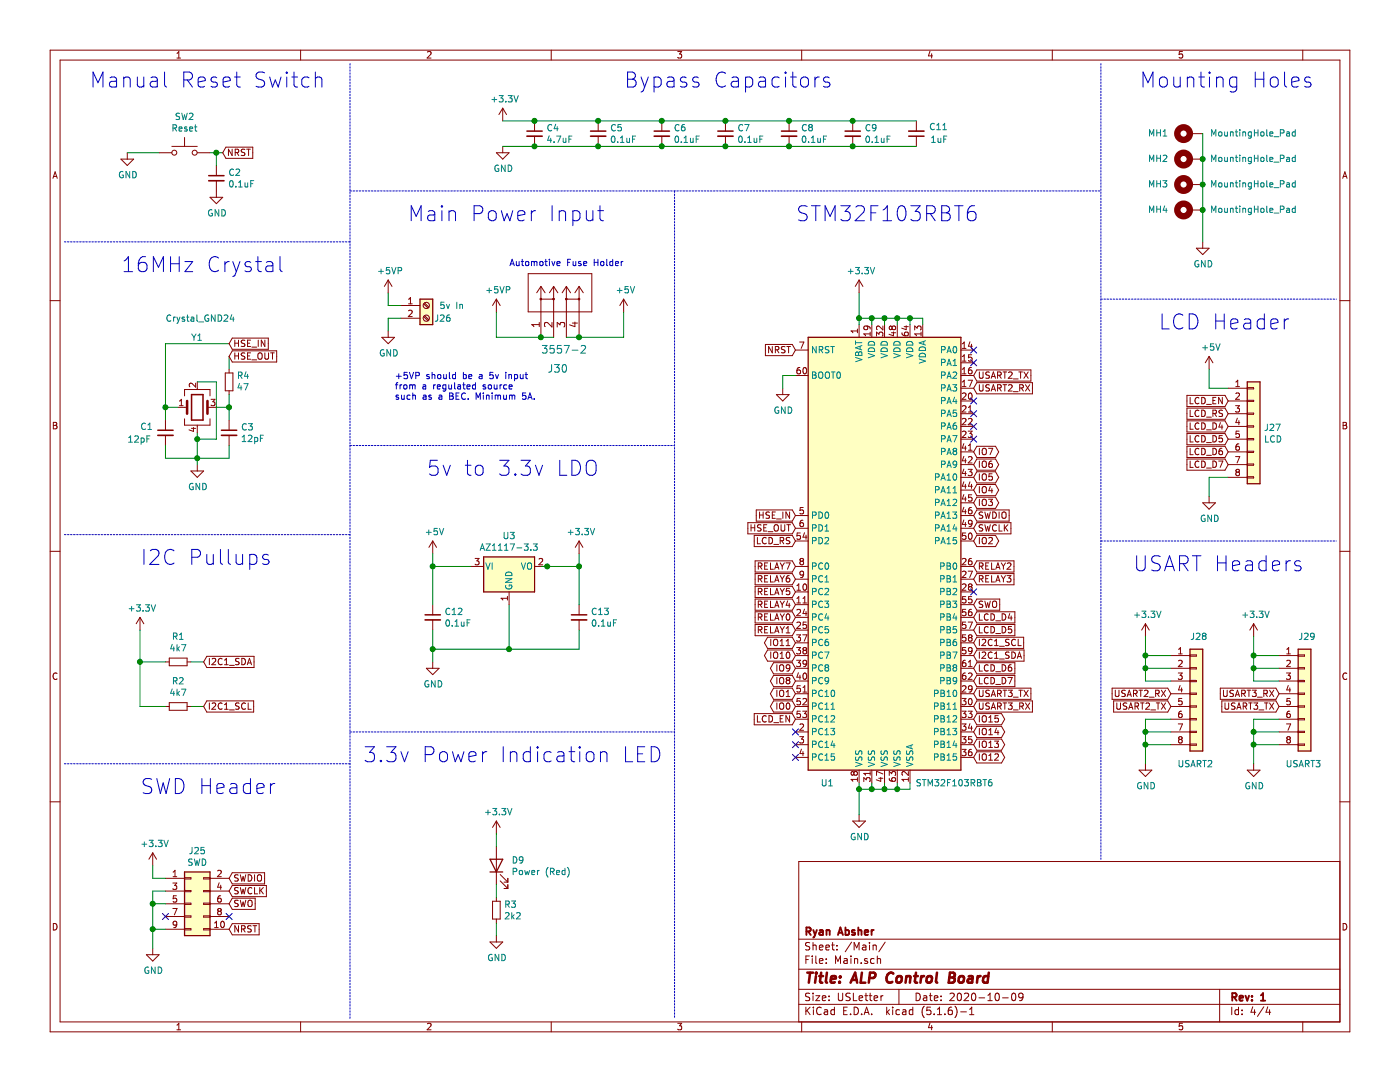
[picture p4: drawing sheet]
EESchema Schematic File Version 4
EELAYER 30 0
EELAYER END
$Descr USLetter 11000 8500
encoding utf-8
Sheet 4 4
Title "ALP Control Board"
Date "2020-10-09"
Rev "1"
Comp "Ryan Absher"
Comment1 ""
Comment2 ""
Comment3 ""
Comment4 ""
$EndDescr
$Comp
L power:GND #PWR0102
U 1 1
P 6750 6400
F 0 "#PWR0102" H 6750 6150 50  0001 C CNN
F 1 "GND" H 6755 6227 50  0000 C CNN
F 2 "" H 6750 6400 50  0001 C CNN
F 3 "" H 6750 6400 50  0001 C CNN
	1    6750 6400
	1    0    0    -1  
$EndComp
Wire Wire Line
	6750 6400 6750 6200
Wire Wire Line
	6750 6200 6850 6200
Wire Wire Line
	6950 6200 6950 6150
Connection ~ 6750 6200
Wire Wire Line
	6750 6200 6750 6150
Wire Wire Line
	6850 6150 6850 6200
Connection ~ 6850 6200
Wire Wire Line
	6850 6200 6950 6200
$Comp
L Switch:SW_Push SW2
U 1 1
P 1450 1200
F 0 "SW2" H 1450 1485 50  0000 C CNN
F 1 "Reset" H 1450 1394 50  0000 C CNN
F 2 "Button_Switch_SMD:SW_SPST_PTS645" H 1450 1400 50  0001 C CNN
F 3 "" H 1450 1400 50  0001 C CNN
	1    1450 1200
	1    0    0    -1  
$EndComp
Text GLabel 6250 2750 0    50   Input ~ 0
NRST
Text GLabel 1750 1200 2    50   Input ~ 0
NRST
Wire Wire Line
	1750 1200 1700 1200
$Comp
L power:GND #PWR0105
U 1 1
P 1000 1200
F 0 "#PWR0105" H 1000 950 50  0001 C CNN
F 1 "GND" H 1005 1027 50  0000 C CNN
F 2 "" H 1000 1200 50  0001 C CNN
F 3 "" H 1000 1200 50  0001 C CNN
	1    1000 1200
	1    0    0    -1  
$EndComp
Wire Wire Line
	1000 1200 1250 1200
$Comp
L Device:C_Small C4
U 1 1
P 4200 1050
F 0 "C4" H 4292 1096 50  0000 L CNN
F 1 "4.7uF" H 4292 1005 50  0000 L CNN
F 2 "Capacitor_SMD:C_0402_1005Metric" H 4200 1050 50  0001 C CNN
F 3 "~" H 4200 1050 50  0001 C CNN
F 4 "C23733" H 4200 1050 50  0001 C CNN "LCSC Part #"
	1    4200 1050
	1    0    0    -1  
$EndComp
$Comp
L Device:C_Small C5
U 1 1
P 4700 1050
F 0 "C5" H 4792 1096 50  0000 L CNN
F 1 "0.1uF" H 4792 1005 50  0000 L CNN
F 2 "Capacitor_SMD:C_0402_1005Metric" H 4700 1050 50  0001 C CNN
F 3 "~" H 4700 1050 50  0001 C CNN
F 4 "C1525" H 4700 1050 50  0001 C CNN "LCSC Part #"
	1    4700 1050
	1    0    0    -1  
$EndComp
$Comp
L Device:C_Small C6
U 1 1
P 5200 1050
F 0 "C6" H 5292 1096 50  0000 L CNN
F 1 "0.1uF" H 5292 1005 50  0000 L CNN
F 2 "Capacitor_SMD:C_0402_1005Metric" H 5200 1050 50  0001 C CNN
F 3 "~" H 5200 1050 50  0001 C CNN
F 4 "C1525" H 5200 1050 50  0001 C CNN "LCSC Part #"
	1    5200 1050
	1    0    0    -1  
$EndComp
$Comp
L Device:C_Small C7
U 1 1
P 5700 1050
F 0 "C7" H 5792 1096 50  0000 L CNN
F 1 "0.1uF" H 5792 1005 50  0000 L CNN
F 2 "Capacitor_SMD:C_0402_1005Metric" H 5700 1050 50  0001 C CNN
F 3 "~" H 5700 1050 50  0001 C CNN
F 4 "C1525" H 5700 1050 50  0001 C CNN "LCSC Part #"
	1    5700 1050
	1    0    0    -1  
$EndComp
$Comp
L Device:C_Small C8
U 1 1
P 6200 1050
F 0 "C8" H 6292 1096 50  0000 L CNN
F 1 "0.1uF" H 6292 1005 50  0000 L CNN
F 2 "Capacitor_SMD:C_0402_1005Metric" H 6200 1050 50  0001 C CNN
F 3 "~" H 6200 1050 50  0001 C CNN
F 4 "C1525" H 6200 1050 50  0001 C CNN "LCSC Part #"
	1    6200 1050
	1    0    0    -1  
$EndComp
$Comp
L power:+3.3V #PWR0107
U 1 1
P 3950 950
F 0 "#PWR0107" H 3950 800 50  0001 C CNN
F 1 "+3.3V" H 3965 1123 50  0000 C CNN
F 2 "" H 3950 950 50  0001 C CNN
F 3 "" H 3950 950 50  0001 C CNN
	1    3950 950 
	1    0    0    -1  
$EndComp
$Comp
L power:GND #PWR0108
U 1 1
P 3950 1150
F 0 "#PWR0108" H 3950 900 50  0001 C CNN
F 1 "GND" H 3955 977 50  0000 C CNN
F 2 "" H 3950 1150 50  0001 C CNN
F 3 "" H 3950 1150 50  0001 C CNN
	1    3950 1150
	1    0    0    -1  
$EndComp
Wire Wire Line
	3950 950  4200 950 
Connection ~ 4200 950 
Wire Wire Line
	4200 950  4700 950 
Connection ~ 4700 950 
Wire Wire Line
	4700 950  5200 950 
Connection ~ 5200 950 
Wire Wire Line
	5200 950  5700 950 
Connection ~ 5700 950 
Wire Wire Line
	5700 950  6200 950 
Wire Wire Line
	3950 1150 4200 1150
Connection ~ 4200 1150
Wire Wire Line
	4200 1150 4700 1150
Connection ~ 4700 1150
Wire Wire Line
	4700 1150 5200 1150
Connection ~ 5200 1150
Wire Wire Line
	5200 1150 5700 1150
Connection ~ 5700 1150
Wire Wire Line
	5700 1150 6200 1150
$Comp
L Device:C_Small C3
U 1 1
P 1800 3400
F 0 "C3" H 1892 3446 50  0000 L CNN
F 1 "12pF" H 1892 3355 50  0000 L CNN
F 2 "Capacitor_SMD:C_0402_1005Metric" H 1800 3400 50  0001 C CNN
F 3 "~" H 1800 3400 50  0001 C CNN
F 4 "C1547" H 1800 3400 50  0001 C CNN "LCSC Part #"
	1    1800 3400
	1    0    0    -1  
$EndComp
$Comp
L Device:R_Small R4
U 1 1
P 1800 3000
F 0 "R4" H 1741 2954 50  0000 R CNN
F 1 "47" H 1741 3045 50  0000 R CNN
F 2 "Resistor_SMD:R_0402_1005Metric" H 1800 3000 50  0001 C CNN
F 3 "~" H 1800 3000 50  0001 C CNN
F 4 "C25118" H 1800 3000 50  0001 C CNN "LCSC Part #"
	1    1800 3000
	-1   0    0    1   
$EndComp
Text GLabel 6250 4050 0    50   Input ~ 0
HSE_IN
$Comp
L Mechanical:MountingHole_Pad MH1
U 1 1
P 9350 1050
F 0 "MH1" V 9350 1300 50  0000 C CNN
F 1 "MountingHole_Pad" V 9350 550 50  0000 C CNN
F 2 "MountingHole:MountingHole_3mm_Pad_Via" H 9350 1050 50  0001 C CNN
F 3 "~" H 9350 1050 50  0001 C CNN
	1    9350 1050
	0    -1   -1   0   
$EndComp
$Comp
L Mechanical:MountingHole_Pad MH2
U 1 1
P 9350 1250
F 0 "MH2" V 9350 1500 50  0000 C CNN
F 1 "MountingHole_Pad" V 9350 750 50  0000 C CNN
F 2 "MountingHole:MountingHole_3mm_Pad_Via" H 9350 1250 50  0001 C CNN
F 3 "~" H 9350 1250 50  0001 C CNN
	1    9350 1250
	0    -1   -1   0   
$EndComp
$Comp
L Mechanical:MountingHole_Pad MH3
U 1 1
P 9350 1450
F 0 "MH3" V 9350 1700 50  0000 C CNN
F 1 "MountingHole_Pad" V 9350 950 50  0000 C CNN
F 2 "MountingHole:MountingHole_3mm_Pad_Via" H 9350 1450 50  0001 C CNN
F 3 "~" H 9350 1450 50  0001 C CNN
	1    9350 1450
	0    -1   -1   0   
$EndComp
$Comp
L Mechanical:MountingHole_Pad MH4
U 1 1
P 9350 1650
F 0 "MH4" V 9350 1900 50  0000 C CNN
F 1 "MountingHole_Pad" V 9350 1150 50  0000 C CNN
F 2 "MountingHole:MountingHole_3mm_Pad_Via" H 9350 1650 50  0001 C CNN
F 3 "~" H 9350 1650 50  0001 C CNN
	1    9350 1650
	0    -1   -1   0   
$EndComp
Wire Wire Line
	9450 1050 9450 1250
Connection ~ 9450 1250
Wire Wire Line
	9450 1250 9450 1450
Connection ~ 9450 1450
Wire Wire Line
	9450 1450 9450 1650
$Comp
L power:GND #PWR0109
U 1 1
P 9450 1900
F 0 "#PWR0109" H 9450 1650 50  0001 C CNN
F 1 "GND" H 9455 1727 50  0000 C CNN
F 2 "" H 9450 1900 50  0001 C CNN
F 3 "" H 9450 1900 50  0001 C CNN
	1    9450 1900
	1    0    0    -1  
$EndComp
Wire Wire Line
	6950 6200 7050 6200
Wire Wire Line
	7050 6200 7050 6150
Connection ~ 6950 6200
$Comp
L Device:Crystal_GND24 Y1
U 1 1
P 1550 3200
F 0 "Y1" H 1500 3750 50  0000 L CNN
F 1 "Crystal_GND24" H 1300 3900 50  0000 L CNN
F 2 "Crystal:Crystal_SMD_3225-4Pin_3.2x2.5mm" H 1550 3200 50  0001 C CNN
F 3 "~" H 1550 3200 50  0001 C CNN
F 4 "C13738" H 1550 3200 50  0001 C CNN "LCSC Part #"
	1    1550 3200
	1    0    0    -1  
$EndComp
$Comp
L power:GND #PWR0112
U 1 1
P 1550 3650
F 0 "#PWR0112" H 1550 3400 50  0001 C CNN
F 1 "GND" H 1555 3477 50  0000 C CNN
F 2 "" H 1550 3650 50  0001 C CNN
F 3 "" H 1550 3650 50  0001 C CNN
	1    1550 3650
	1    0    0    -1  
$EndComp
$Comp
L Device:C_Small C1
U 1 1
P 1300 3400
F 0 "C1" H 1100 3450 50  0000 L CNN
F 1 "12pF" H 1000 3350 50  0000 L CNN
F 2 "Capacitor_SMD:C_0402_1005Metric" H 1300 3400 50  0001 C CNN
F 3 "~" H 1300 3400 50  0001 C CNN
F 4 "C1547" H 1300 3400 50  0001 C CNN "LCSC Part #"
	1    1300 3400
	1    0    0    -1  
$EndComp
Wire Wire Line
	1400 3200 1300 3200
Wire Wire Line
	1300 3200 1300 3300
Wire Wire Line
	1700 3200 1800 3200
Wire Wire Line
	1800 3200 1800 3300
Wire Wire Line
	1300 3500 1300 3600
Wire Wire Line
	1300 3600 1550 3600
Wire Wire Line
	1800 3600 1800 3500
Wire Wire Line
	1550 3400 1550 3450
Connection ~ 1550 3600
Wire Wire Line
	1550 3600 1800 3600
Wire Wire Line
	1550 3600 1550 3650
Text GLabel 1800 2700 2    50   Input ~ 0
HSE_IN
Text GLabel 1800 2800 2    50   Input ~ 0
HSE_OUT
Wire Wire Line
	1800 2800 1800 2900
Wire Wire Line
	1800 3100 1800 3200
Connection ~ 1800 3200
Wire Wire Line
	1300 3200 1300 2700
Wire Wire Line
	1300 2700 1800 2700
Connection ~ 1300 3200
Wire Wire Line
	1550 3000 1700 3000
Wire Wire Line
	1700 3450 1550 3450
Connection ~ 1550 3450
Wire Wire Line
	1550 3450 1550 3600
$Comp
L Device:C_Small C2
U 1 1
P 1700 1400
F 0 "C2" H 1792 1446 50  0000 L CNN
F 1 "0.1uF" H 1792 1355 50  0000 L CNN
F 2 "Capacitor_SMD:C_0402_1005Metric" H 1700 1400 50  0001 C CNN
F 3 "~" H 1700 1400 50  0001 C CNN
F 4 "C1525" H 1700 1400 50  0001 C CNN "LCSC Part #"
	1    1700 1400
	1    0    0    -1  
$EndComp
Wire Wire Line
	1700 1200 1700 1300
Connection ~ 1700 1200
Wire Wire Line
	1700 1200 1650 1200
$Comp
L power:GND #PWR0113
U 1 1
P 1700 1500
F 0 "#PWR0113" H 1700 1250 50  0001 C CNN
F 1 "GND" H 1705 1327 50  0000 C CNN
F 2 "" H 1700 1500 50  0001 C CNN
F 3 "" H 1700 1500 50  0001 C CNN
	1    1700 1500
	1    0    0    -1  
$EndComp
Text GLabel 7650 5150 2    50   Input ~ 0
I2C1_SDA
Text GLabel 7650 5050 2    50   Input ~ 0
I2C1_SCL
Text Notes 700  700  0    118  ~ 0
Manual Reset Switch
Text Notes 950  2150 0    118  ~ 0
16MHz Crystal
$Comp
L Connector_Generic:Conn_02x05_Odd_Even J25
U 1 1
P 1500 7100
F 0 "J25" H 1550 7517 50  0000 C CNN
F 1 "SWD" H 1550 7426 50  0000 C CNN
F 2 "Connector_PinHeader_1.27mm:PinHeader_2x05_P1.27mm_Vertical" H 1500 7100 50  0001 C CNN
F 3 "~" H 1500 7100 50  0001 C CNN
	1    1500 7100
	1    0    0    -1  
$EndComp
Text Notes 1100 6250 0    118  ~ 0
SWD Header
$Comp
L power:+3.3V #PWR0101
U 1 1
P 1200 6800
F 0 "#PWR0101" H 1200 6650 50  0001 C CNN
F 1 "+3.3V" H 1215 6973 50  0000 C CNN
F 2 "" H 1200 6800 50  0001 C CNN
F 3 "" H 1200 6800 50  0001 C CNN
	1    1200 6800
	1    0    0    -1  
$EndComp
Wire Wire Line
	1200 6800 1200 6900
Wire Wire Line
	1200 6900 1300 6900
$Comp
L power:GND #PWR?
U 1 1
P 1200 7450
AR Path="/5F7621C2/5FD92404" Ref="#PWR?"  Part="1" 
AR Path="/5F7620D3/5FD92404" Ref="#PWR0106"  Part="1" 
F 0 "#PWR0106" H 1200 7200 50  0001 C CNN
F 1 "GND" H 1205 7277 50  0000 C CNN
F 2 "" H 1200 7450 50  0001 C CNN
F 3 "" H 1200 7450 50  0001 C CNN
	1    1200 7450
	1    0    0    -1  
$EndComp
Wire Wire Line
	1200 7450 1200 7300
Wire Wire Line
	1200 7300 1300 7300
Wire Wire Line
	1200 7300 1200 7100
Wire Wire Line
	1200 7100 1300 7100
Connection ~ 1200 7300
Wire Wire Line
	1200 7100 1200 7000
Wire Wire Line
	1200 7000 1300 7000
Connection ~ 1200 7100
NoConn ~ 1300 7200
Text GLabel 1800 6900 2    50   Input ~ 0
SWDIO
Text GLabel 1800 7000 2    50   Input ~ 0
SWCLK
Text GLabel 1800 7100 2    50   Input ~ 0
SWO
Text GLabel 1800 7300 2    50   Input ~ 0
NRST
NoConn ~ 1800 7200
Text GLabel 7650 4050 2    50   Input ~ 0
SWDIO
Text GLabel 7650 4150 2    50   Input ~ 0
SWCLK
$Comp
L power:+3.3V #PWR0168
U 1 1
P 6750 2300
F 0 "#PWR0168" H 6750 2150 50  0001 C CNN
F 1 "+3.3V" H 6765 2473 50  0000 C CNN
F 2 "" H 6750 2300 50  0001 C CNN
F 3 "" H 6750 2300 50  0001 C CNN
	1    6750 2300
	1    0    0    -1  
$EndComp
Wire Wire Line
	6750 2300 6750 2500
Connection ~ 6750 2500
Wire Wire Line
	6750 2500 6750 2550
Wire Wire Line
	6850 2550 6850 2500
Connection ~ 6850 2500
Wire Wire Line
	6850 2500 6750 2500
Wire Wire Line
	6950 2550 6950 2500
Connection ~ 6950 2500
Wire Wire Line
	6950 2500 6850 2500
Wire Wire Line
	7050 2550 7050 2500
Wire Wire Line
	7050 2500 6950 2500
Text GLabel 7650 2950 2    50   Input ~ 0
USART2_TX
Text GLabel 7650 3050 2    50   Input ~ 0
USART2_RX
Wire Wire Line
	7050 2500 7150 2500
Wire Wire Line
	7150 2500 7150 2550
Connection ~ 7050 2500
Text GLabel 7650 4750 2    50   Input ~ 0
SWO
Text GLabel 6250 5550 0    50   BiDi ~ 0
IO0
Text GLabel 7650 4250 2    50   BiDi ~ 0
IO2
Text GLabel 7650 3950 2    50   BiDi ~ 0
IO3
Text GLabel 7650 3850 2    50   BiDi ~ 0
IO4
Text GLabel 7650 3750 2    50   BiDi ~ 0
IO5
Text GLabel 7650 3650 2    50   BiDi ~ 0
IO6
Text GLabel 6250 5350 0    50   BiDi ~ 0
IO8
Text GLabel 6250 5250 0    50   BiDi ~ 0
IO9
Text GLabel 6250 5150 0    50   BiDi ~ 0
IO10
$Comp
L Device:C_Small C9
U 1 1
P 6700 1050
F 0 "C9" H 6792 1096 50  0000 L CNN
F 1 "0.1uF" H 6792 1005 50  0000 L CNN
F 2 "Capacitor_SMD:C_0402_1005Metric" H 6700 1050 50  0001 C CNN
F 3 "~" H 6700 1050 50  0001 C CNN
F 4 "C1525" H 6700 1050 50  0001 C CNN "LCSC Part #"
	1    6700 1050
	1    0    0    -1  
$EndComp
Wire Wire Line
	6700 950  6200 950 
Connection ~ 6200 950 
Connection ~ 6200 1150
Wire Wire Line
	6200 1150 6700 1150
Wire Wire Line
	9450 1650 9450 1900
Connection ~ 9450 1650
$Comp
L MCU_ST_STM32F1:STM32F103RBTx U1
U 1 1
P 6950 4350
F 0 "U1" H 6500 2550 50  0000 C CNN
F 1 "STM32F103RBT6" H 7500 2550 50  0000 C CNN
F 2 "Package_QFP:LQFP-64_10x10mm_P0.5mm" H 6350 2650 50  0001 R CNN
F 3 "http://www.st.com/st-web-ui/static/active/en/resource/technical/document/datasheet/CD00161566.pdf" H 6950 4350 50  0001 C CNN
F 4 "C8735" H 6950 4350 50  0001 C CNN "LCSC Part #"
	1    6950 4350
	1    0    0    -1  
$EndComp
$Comp
L Device:C_Small C11
U 1 1
P 7200 1050
F 0 "C11" H 6950 1000 50  0000 L CNN
F 1 "1uF" H 6950 1100 50  0000 L CNN
F 2 "Capacitor_SMD:C_0402_1005Metric" H 7200 1050 50  0001 C CNN
F 3 "~" H 7200 1050 50  0001 C CNN
F 4 "C52923" H 7200 1050 50  0001 C CNN "LCSC Part #"
	1    7200 1050
	-1   0    0    1   
$EndComp
Text GLabel 7650 5450 2    50   Input ~ 0
USART3_TX
Text GLabel 7650 5550 2    50   Input ~ 0
USART3_RX
$Comp
L Connector_Generic:Conn_01x08 J27
U 1 1
P 9850 3350
F 0 "J27" H 9930 3342 50  0000 L CNN
F 1 "LCD" H 9930 3251 50  0000 L CNN
F 2 "Connector_Molex:Molex_PicoBlade_53047-0810_1x08_P1.25mm_Vertical" H 9850 3350 50  0001 C CNN
F 3 "~" H 9850 3350 50  0001 C CNN
	1    9850 3350
	1    0    0    -1  
$EndComp
$Comp
L power:+5V #PWR03
U 1 1
P 9500 2900
F 0 "#PWR03" H 9500 2750 50  0001 C CNN
F 1 "+5V" H 9515 3073 50  0000 C CNN
F 2 "" H 9500 2900 50  0001 C CNN
F 3 "" H 9500 2900 50  0001 C CNN
	1    9500 2900
	1    0    0    -1  
$EndComp
Wire Wire Line
	9500 2900 9500 3050
Wire Wire Line
	9500 3050 9650 3050
$Comp
L power:GND #PWR04
U 1 1
P 9500 3900
F 0 "#PWR04" H 9500 3650 50  0001 C CNN
F 1 "GND" H 9505 3727 50  0000 C CNN
F 2 "" H 9500 3900 50  0001 C CNN
F 3 "" H 9500 3900 50  0001 C CNN
	1    9500 3900
	1    0    0    -1  
$EndComp
Wire Wire Line
	9500 3900 9500 3750
Wire Wire Line
	9500 3750 9650 3750
Text GLabel 9650 3450 0    50   Input ~ 0
LCD_D5
Text GLabel 9650 3550 0    50   Input ~ 0
LCD_D6
Text GLabel 9650 3650 0    50   Input ~ 0
LCD_D7
Text GLabel 6250 4250 0    50   Input ~ 0
LCD_RS
Text GLabel 6250 5650 0    50   Input ~ 0
LCD_EN
Text GLabel 7650 4850 2    50   Input ~ 0
LCD_D4
Text GLabel 7650 4950 2    50   Input ~ 0
LCD_D5
Text GLabel 7650 5250 2    50   Input ~ 0
LCD_D6
Text GLabel 7650 5350 2    50   Input ~ 0
LCD_D7
Text GLabel 6250 4850 0    50   Input ~ 0
RELAY0
Text GLabel 6250 4950 0    50   Input ~ 0
RELAY1
Text GLabel 7650 4450 2    50   Input ~ 0
RELAY2
Text GLabel 7650 4550 2    50   Input ~ 0
RELAY3
Text GLabel 6250 4750 0    50   Input ~ 0
RELAY4
Text GLabel 6250 4650 0    50   Input ~ 0
RELAY5
Text GLabel 6250 4550 0    50   Input ~ 0
RELAY6
Text GLabel 6250 4450 0    50   Input ~ 0
RELAY7
Text GLabel 6250 4150 0    50   Input ~ 0
HSE_OUT
$Comp
L Device:R_Small R2
U 1 1
P 1400 5550
F 0 "R2" V 1596 5550 50  0000 C CNN
F 1 "4k7" V 1505 5550 50  0000 C CNN
F 2 "Resistor_SMD:R_0402_1005Metric" H 1400 5550 50  0001 C CNN
F 3 "~" H 1400 5550 50  0001 C CNN
F 4 "C25900" H 1400 5550 50  0001 C CNN "LCSC Part #"
	1    1400 5550
	0    -1   -1   0   
$EndComp
$Comp
L Device:R_Small R1
U 1 1
P 1400 5200
F 0 "R1" V 1596 5200 50  0000 C CNN
F 1 "4k7" V 1505 5200 50  0000 C CNN
F 2 "Resistor_SMD:R_0402_1005Metric" H 1400 5200 50  0001 C CNN
F 3 "~" H 1400 5200 50  0001 C CNN
F 4 "C25900" H 1400 5200 50  0001 C CNN "LCSC Part #"
	1    1400 5200
	0    -1   -1   0   
$EndComp
Text GLabel 1600 5200 2    50   Input ~ 0
I2C1_SDA
Text GLabel 1600 5550 2    50   Input ~ 0
I2C1_SCL
$Comp
L power:+3.3V #PWR0161
U 1 1
P 1100 4950
F 0 "#PWR0161" H 1100 4800 50  0001 C CNN
F 1 "+3.3V" H 1115 5123 50  0000 C CNN
F 2 "" H 1100 4950 50  0001 C CNN
F 3 "" H 1100 4950 50  0001 C CNN
	1    1100 4950
	1    0    0    -1  
$EndComp
$Comp
L power:GND #PWR0103
U 1 1
P 6150 3050
F 0 "#PWR0103" H 6150 2800 50  0001 C CNN
F 1 "GND" H 6155 2877 50  0000 C CNN
F 2 "" H 6150 3050 50  0001 C CNN
F 3 "" H 6150 3050 50  0001 C CNN
	1    6150 3050
	1    0    0    -1  
$EndComp
Wire Wire Line
	6150 3050 6150 2950
Wire Wire Line
	6150 2950 6250 2950
Text GLabel 6250 5450 0    50   BiDi ~ 0
IO1
Text GLabel 7650 3550 2    50   BiDi ~ 0
IO7
Text GLabel 6250 5050 0    50   BiDi ~ 0
IO11
Text GLabel 7650 5950 2    50   BiDi ~ 0
IO12
Text GLabel 7650 5650 2    50   BiDi ~ 0
IO15
Text GLabel 7650 5850 2    50   BiDi ~ 0
IO13
Text GLabel 7650 5750 2    50   BiDi ~ 0
IO14
Text GLabel 9650 3350 0    50   Input ~ 0
LCD_D4
Text GLabel 9650 3250 0    50   Input ~ 0
LCD_RS
Text GLabel 9650 3150 0    50   Input ~ 0
LCD_EN
NoConn ~ 6250 5750
NoConn ~ 6250 5850
NoConn ~ 6250 5950
NoConn ~ 7650 4650
NoConn ~ 7650 3150
NoConn ~ 7650 3250
NoConn ~ 7650 3350
NoConn ~ 7650 2850
NoConn ~ 7650 2750
$Comp
L Connector_Generic:Conn_01x08 J29
U 1 1
P 10250 5450
F 0 "J29" H 10200 5900 50  0000 L CNN
F 1 "USART3" H 10100 4900 50  0000 L CNN
F 2 "Connector_Molex:Molex_PicoBlade_53047-0810_1x08_P1.25mm_Vertical" H 10250 5450 50  0001 C CNN
F 3 "~" H 10250 5450 50  0001 C CNN
	1    10250 5450
	1    0    0    -1  
$EndComp
$Comp
L power:GND #PWR0111
U 1 1
P 9850 6000
F 0 "#PWR0111" H 9850 5750 50  0001 C CNN
F 1 "GND" H 9855 5827 50  0000 C CNN
F 2 "" H 9850 6000 50  0001 C CNN
F 3 "" H 9850 6000 50  0001 C CNN
	1    9850 6000
	1    0    0    -1  
$EndComp
Wire Wire Line
	9850 6000 9850 5850
Wire Wire Line
	9850 5850 10050 5850
Wire Wire Line
	9850 5850 9850 5750
Wire Wire Line
	9850 5750 10050 5750
Connection ~ 9850 5850
Wire Wire Line
	9850 5750 9850 5650
Wire Wire Line
	9850 5650 10050 5650
Connection ~ 9850 5750
$Comp
L power:+3.3V #PWR0159
U 1 1
P 9850 5000
F 0 "#PWR0159" H 9850 4850 50  0001 C CNN
F 1 "+3.3V" H 9865 5173 50  0000 C CNN
F 2 "" H 9850 5000 50  0001 C CNN
F 3 "" H 9850 5000 50  0001 C CNN
	1    9850 5000
	1    0    0    -1  
$EndComp
Wire Wire Line
	9850 5000 9850 5150
Wire Wire Line
	9850 5150 10050 5150
Wire Wire Line
	9850 5150 9850 5250
Wire Wire Line
	9850 5250 10050 5250
Connection ~ 9850 5150
Wire Wire Line
	9850 5250 9850 5350
Wire Wire Line
	9850 5350 10050 5350
Connection ~ 9850 5250
$Comp
L Connector_Generic:Conn_01x08 J28
U 1 1
P 9400 5450
F 0 "J28" H 9350 5900 50  0000 L CNN
F 1 "USART2" H 9250 4900 50  0000 L CNN
F 2 "Connector_Molex:Molex_PicoBlade_53047-0810_1x08_P1.25mm_Vertical" H 9400 5450 50  0001 C CNN
F 3 "~" H 9400 5450 50  0001 C CNN
	1    9400 5450
	1    0    0    -1  
$EndComp
$Comp
L power:GND #PWR0160
U 1 1
P 9000 6000
F 0 "#PWR0160" H 9000 5750 50  0001 C CNN
F 1 "GND" H 9005 5827 50  0000 C CNN
F 2 "" H 9000 6000 50  0001 C CNN
F 3 "" H 9000 6000 50  0001 C CNN
	1    9000 6000
	1    0    0    -1  
$EndComp
Wire Wire Line
	9000 6000 9000 5850
Wire Wire Line
	9000 5850 9200 5850
Wire Wire Line
	9000 5850 9000 5750
Wire Wire Line
	9000 5750 9200 5750
Connection ~ 9000 5850
Wire Wire Line
	9000 5750 9000 5650
Wire Wire Line
	9000 5650 9200 5650
Connection ~ 9000 5750
$Comp
L power:+3.3V #PWR0162
U 1 1
P 9000 5000
F 0 "#PWR0162" H 9000 4850 50  0001 C CNN
F 1 "+3.3V" H 9015 5173 50  0000 C CNN
F 2 "" H 9000 5000 50  0001 C CNN
F 3 "" H 9000 5000 50  0001 C CNN
	1    9000 5000
	1    0    0    -1  
$EndComp
Wire Wire Line
	9000 5000 9000 5150
Wire Wire Line
	9000 5150 9200 5150
Wire Wire Line
	9000 5150 9000 5250
Wire Wire Line
	9000 5250 9200 5250
Connection ~ 9000 5150
Wire Wire Line
	9000 5250 9000 5350
Wire Wire Line
	9000 5350 9200 5350
Connection ~ 9000 5250
Text GLabel 10050 5550 0    50   Input ~ 0
USART3_TX
Text GLabel 10050 5450 0    50   Input ~ 0
USART3_RX
Text GLabel 9200 5550 0    50   Input ~ 0
USART2_TX
Text GLabel 9200 5450 0    50   Input ~ 0
USART2_RX
NoConn ~ 7650 3450
Wire Wire Line
	7150 6150 7150 6200
Wire Wire Line
	7050 6200 7150 6200
Connection ~ 7050 6200
Wire Wire Line
	1100 4950 1100 5200
Wire Wire Line
	1100 5200 1300 5200
Wire Wire Line
	1100 5200 1100 5550
Wire Wire Line
	1100 5550 1300 5550
Connection ~ 1100 5200
Wire Wire Line
	1500 5200 1600 5200
Wire Wire Line
	1500 5550 1600 5550
Text Notes 1100 4450 0    118  ~ 0
I2C Pullups
Wire Notes Line
	2750 500  2750 8000
Wire Notes Line
	2750 1900 500  1900
Wire Notes Line
	2750 4200 500  4200
Wire Notes Line
	2750 6000 500  6000
Wire Wire Line
	7200 950  6700 950 
Connection ~ 6700 950 
Wire Wire Line
	7200 1150 6700 1150
Connection ~ 6700 1150
Wire Wire Line
	7150 2500 7250 2500
Wire Wire Line
	7250 2500 7250 2550
Connection ~ 7150 2500
Text Notes 8950 700  0    118  ~ 0
Mounting Holes
Wire Notes Line
	8650 500  8650 6750
Wire Notes Line
	8650 2350 10500 2350
Wire Notes Line
	8650 4250 10500 4250
Text Notes 9100 2600 0    118  ~ 0
LCD Header
Text Notes 8900 4500 0    118  ~ 0
USART Headers
Wire Notes Line
	2750 1500 8650 1500
Text Notes 4900 700  0    118  ~ 0
Bypass Capacitors
Wire Wire Line
	1700 3000 1700 3450
$Comp
L Regulator_Linear:AZ1117-3.3 U?
U 1 1
P 4000 4450
AR Path="/5F7621C5/5FE6B11E" Ref="U?"  Part="1" 
AR Path="/5F7620D3/5FE6B11E" Ref="U3"  Part="1" 
F 0 "U3" H 4000 4692 50  0000 C CNN
F 1 "AZ1117-3.3" H 4000 4601 50  0000 C CNN
F 2 "Package_TO_SOT_SMD:SOT-223-3_TabPin2" H 4000 4700 50  0001 C CIN
F 3 "https://www.diodes.com/assets/Datasheets/AZ1117.pdf" H 4000 4450 50  0001 C CNN
F 4 "C6186" H 4000 4450 50  0001 C CNN "LCSC Part #"
	1    4000 4450
	1    0    0    -1  
$EndComp
$Comp
L Device:C_Small C?
U 1 1
P 3400 4850
AR Path="/5F7621C5/5FE6B124" Ref="C?"  Part="1" 
AR Path="/5F7620D3/5FE6B124" Ref="C12"  Part="1" 
F 0 "C12" H 3492 4896 50  0000 L CNN
F 1 "0.1uF" H 3492 4805 50  0000 L CNN
F 2 "Capacitor_SMD:C_0402_1005Metric" H 3400 4850 50  0001 C CNN
F 3 "~" H 3400 4850 50  0001 C CNN
F 4 "C1525" H 3400 4850 50  0001 C CNN "LCSC Part #"
	1    3400 4850
	1    0    0    -1  
$EndComp
$Comp
L Device:C_Small C?
U 1 1
P 4550 4850
AR Path="/5F7621C5/5FE6B12A" Ref="C?"  Part="1" 
AR Path="/5F7620D3/5FE6B12A" Ref="C13"  Part="1" 
F 0 "C13" H 4642 4896 50  0000 L CNN
F 1 "0.1uF" H 4642 4805 50  0000 L CNN
F 2 "Capacitor_SMD:C_0402_1005Metric" H 4550 4850 50  0001 C CNN
F 3 "~" H 4550 4850 50  0001 C CNN
F 4 "C1525" H 4550 4850 50  0001 C CNN "LCSC Part #"
	1    4550 4850
	1    0    0    -1  
$EndComp
Wire Wire Line
	4250 4450 4300 4450
Wire Wire Line
	4550 4450 4550 4750
Connection ~ 4300 4450
Wire Wire Line
	4300 4450 4550 4450
Wire Wire Line
	3400 4450 3400 4750
Wire Wire Line
	3400 4450 3700 4450
Wire Wire Line
	3400 4950 3400 5100
Wire Wire Line
	3400 5100 4000 5100
Wire Wire Line
	4000 5100 4000 4750
Wire Wire Line
	4000 5100 4550 5100
Wire Wire Line
	4550 5100 4550 4950
Connection ~ 4000 5100
$Comp
L power:GND #PWR?
U 1 1
P 3400 5200
AR Path="/5F7621C5/5FE6B13C" Ref="#PWR?"  Part="1" 
AR Path="/5F7620D3/5FE6B13C" Ref="#PWR0104"  Part="1" 
F 0 "#PWR0104" H 3400 4950 50  0001 C CNN
F 1 "GND" H 3405 5027 50  0000 C CNN
F 2 "" H 3400 5200 50  0001 C CNN
F 3 "" H 3400 5200 50  0001 C CNN
	1    3400 5200
	1    0    0    -1  
$EndComp
Wire Wire Line
	3400 5200 3400 5100
Connection ~ 3400 5100
$Comp
L power:+3.3V #PWR?
U 1 1
P 4550 4350
AR Path="/5F7621C5/5FE6B144" Ref="#PWR?"  Part="1" 
AR Path="/5F7620D3/5FE6B144" Ref="#PWR0110"  Part="1" 
F 0 "#PWR0110" H 4550 4200 50  0001 C CNN
F 1 "+3.3V" H 4565 4523 50  0000 C CNN
F 2 "" H 4550 4350 50  0001 C CNN
F 3 "" H 4550 4350 50  0001 C CNN
	1    4550 4350
	1    0    0    -1  
$EndComp
Wire Wire Line
	3400 4350 3400 4450
Connection ~ 3400 4450
Wire Wire Line
	4550 4350 4550 4450
Connection ~ 4550 4450
$Comp
L power:+5V #PWR?
U 1 1
P 3400 4350
AR Path="/5F7621C5/5FE6B14E" Ref="#PWR?"  Part="1" 
AR Path="/5F7620D3/5FE6B14E" Ref="#PWR0164"  Part="1" 
F 0 "#PWR0164" H 3400 4200 50  0001 C CNN
F 1 "+5V" H 3415 4523 50  0000 C CNN
F 2 "" H 3400 4350 50  0001 C CNN
F 3 "" H 3400 4350 50  0001 C CNN
	1    3400 4350
	1    0    0    -1  
$EndComp
Wire Notes Line
	3600 11850 3600 9150
Text Notes 3350 3750 0    118  ~ 0
5v to 3.3v LDO
Wire Notes Line
	-350 11850 10350 11850
$Comp
L Connector:Screw_Terminal_01x02 J?
U 1 1
P 3350 2400
AR Path="/5F7621BF/5FE6B157" Ref="J?"  Part="1" 
AR Path="/5FE183FC/5FE6B157" Ref="J?"  Part="1" 
AR Path="/5F7621C5/5FE6B157" Ref="J?"  Part="1" 
AR Path="/5F7620D3/5FE6B157" Ref="J26"  Part="1" 
F 0 "J26" H 3550 2300 50  0000 R CNN
F 1 "5v In" H 3650 2400 50  0000 R CNN
F 2 "TBL005A-500-02GY-2WT:CUI_TBL005A-500-02GY-2WT" H 3350 2400 50  0001 C CNN
F 3 "~" H 3350 2400 50  0001 C CNN
	1    3350 2400
	1    0    0    -1  
$EndComp
$Comp
L power:+5V #PWR?
U 1 1
P 4900 2450
AR Path="/5F7621C5/5FE6B15D" Ref="#PWR?"  Part="1" 
AR Path="/5F7620D3/5FE6B15D" Ref="#PWR0165"  Part="1" 
F 0 "#PWR0165" H 4900 2300 50  0001 C CNN
F 1 "+5V" H 4915 2623 50  0000 C CNN
F 2 "" H 4900 2450 50  0001 C CNN
F 3 "" H 4900 2450 50  0001 C CNN
	1    4900 2450
	1    0    0    -1  
$EndComp
$Comp
L power:GND #PWR?
U 1 1
P 3050 2600
AR Path="/5F7621C5/5FE6B163" Ref="#PWR?"  Part="1" 
AR Path="/5F7620D3/5FE6B163" Ref="#PWR0166"  Part="1" 
F 0 "#PWR0166" H 3050 2350 50  0001 C CNN
F 1 "GND" H 3055 2427 50  0000 C CNN
F 2 "" H 3050 2600 50  0001 C CNN
F 3 "" H 3050 2600 50  0001 C CNN
	1    3050 2600
	1    0    0    -1  
$EndComp
Wire Wire Line
	3050 2300 3050 2400
Wire Wire Line
	3050 2400 3150 2400
Wire Wire Line
	3150 2500 3050 2500
Wire Wire Line
	3050 2500 3050 2600
$Comp
L power:+3.3V #PWR?
U 1 1
P 3900 6550
AR Path="/5F7621C5/5FE6B16D" Ref="#PWR?"  Part="1" 
AR Path="/5F7620D3/5FE6B16D" Ref="#PWR0167"  Part="1" 
F 0 "#PWR0167" H 3900 6400 50  0001 C CNN
F 1 "+3.3V" H 3915 6723 50  0000 C CNN
F 2 "" H 3900 6550 50  0001 C CNN
F 3 "" H 3900 6550 50  0001 C CNN
	1    3900 6550
	1    0    0    -1  
$EndComp
$Comp
L Device:LED D?
U 1 1
P 3900 6800
AR Path="/5F7621C5/5FE6B173" Ref="D?"  Part="1" 
AR Path="/5F7620D3/5FE6B173" Ref="D9"  Part="1" 
F 0 "D9" V 3939 6682 50  0000 R CNN
F 1 "Power (Red)" V 3848 6682 50  0000 R CNN
F 2 "LED_SMD:LED_0603_1608Metric" H 3900 6800 50  0001 C CNN
F 3 "~" H 3900 6800 50  0001 C CNN
F 4 "C2286" H 3900 6800 50  0001 C CNN "LCSC Part #"
	1    3900 6800
	0    -1   -1   0   
$EndComp
$Comp
L Device:R_Small R?
U 1 1
P 3900 7150
AR Path="/5F7621C5/5FE6B179" Ref="R?"  Part="1" 
AR Path="/5F7620D3/5FE6B179" Ref="R3"  Part="1" 
F 0 "R3" H 3959 7196 50  0000 L CNN
F 1 "2k2" H 3959 7105 50  0000 L CNN
F 2 "Resistor_SMD:R_0402_1005Metric" H 3900 7150 50  0001 C CNN
F 3 "~" H 3900 7150 50  0001 C CNN
F 4 "C25879" H 3900 7150 50  0001 C CNN "LCSC Part #"
	1    3900 7150
	1    0    0    -1  
$EndComp
$Comp
L power:GND #PWR?
U 1 1
P 3900 7350
AR Path="/5F7621C5/5FE6B17F" Ref="#PWR?"  Part="1" 
AR Path="/5F7620D3/5FE6B17F" Ref="#PWR0169"  Part="1" 
F 0 "#PWR0169" H 3900 7100 50  0001 C CNN
F 1 "GND" H 3905 7177 50  0000 C CNN
F 2 "" H 3900 7350 50  0001 C CNN
F 3 "" H 3900 7350 50  0001 C CNN
	1    3900 7350
	1    0    0    -1  
$EndComp
Wire Wire Line
	3900 6550 3900 6650
Wire Wire Line
	3900 6950 3900 7050
Wire Wire Line
	3900 7250 3900 7350
$Comp
L 2020-10-08_01-35-33:3557-2 J?
U 1 1
P 4250 2650
AR Path="/5F7621C5/5FE6B188" Ref="J?"  Part="1" 
AR Path="/5F7620D3/5FE6B188" Ref="J30"  Part="1" 
F 0 "J30" V 4000 2600 60  0000 R CNN
F 1 "3557-2" V 4150 2650 60  0000 R CNN
F 2 "Footprints:3557-2" H 4650 2390 60  0001 C CNN
F 3 "" H 4250 2650 60  0000 C CNN
	1    4250 2650
	0    -1   -1   0   
$EndComp
Wire Wire Line
	4250 2650 4350 2650
Wire Wire Line
	4450 2650 4550 2650
Text Notes 4000 2100 0    50   ~ 0
Automotive Fuse Holder
Text Notes 3200 1750 0    118  ~ 0
Main Power Input
Text Notes 2850 6000 0    118  ~ 0
3.3v Power Indication LED
$Comp
L power:+5VP #PWR?
U 1 1
P 3900 2450
AR Path="/5F7621C5/5FE6B197" Ref="#PWR?"  Part="1" 
AR Path="/5F7620D3/5FE6B197" Ref="#PWR0170"  Part="1" 
F 0 "#PWR0170" H 3900 2300 50  0001 C CNN
F 1 "+5VP" H 3915 2623 50  0000 C CNN
F 2 "" H 3900 2450 50  0001 C CNN
F 3 "" H 3900 2450 50  0001 C CNN
	1    3900 2450
	1    0    0    -1  
$EndComp
$Comp
L power:+5VP #PWR?
U 1 1
P 3050 2300
AR Path="/5F7621C5/5FE6B19D" Ref="#PWR?"  Part="1" 
AR Path="/5F7620D3/5FE6B19D" Ref="#PWR0171"  Part="1" 
F 0 "#PWR0171" H 3050 2150 50  0001 C CNN
F 1 "+5VP" H 3065 2473 50  0000 C CNN
F 2 "" H 3050 2300 50  0001 C CNN
F 3 "" H 3050 2300 50  0001 C CNN
	1    3050 2300
	1    0    0    -1  
$EndComp
Text Notes 3100 3150 0    50   ~ 0
+5VP should be a 5v input\nfrom a regulated source\nsuch as a BEC. Minimum 5A.
Wire Notes Line
	6900 11850 6900 9150
Wire Wire Line
	3900 2450 3900 2650
Wire Wire Line
	3900 2650 4250 2650
Connection ~ 4250 2650
Wire Wire Line
	4900 2450 4900 2650
Wire Wire Line
	4900 2650 4550 2650
Connection ~ 4550 2650
Wire Notes Line
	5300 1500 5300 8000
Wire Notes Line
	2750 5750 5300 5750
Wire Notes Line
	2750 3500 5300 3500
Text Notes 6250 1750 0    118  ~ 0
STM32F103RBT6
$EndSCHEMATC
